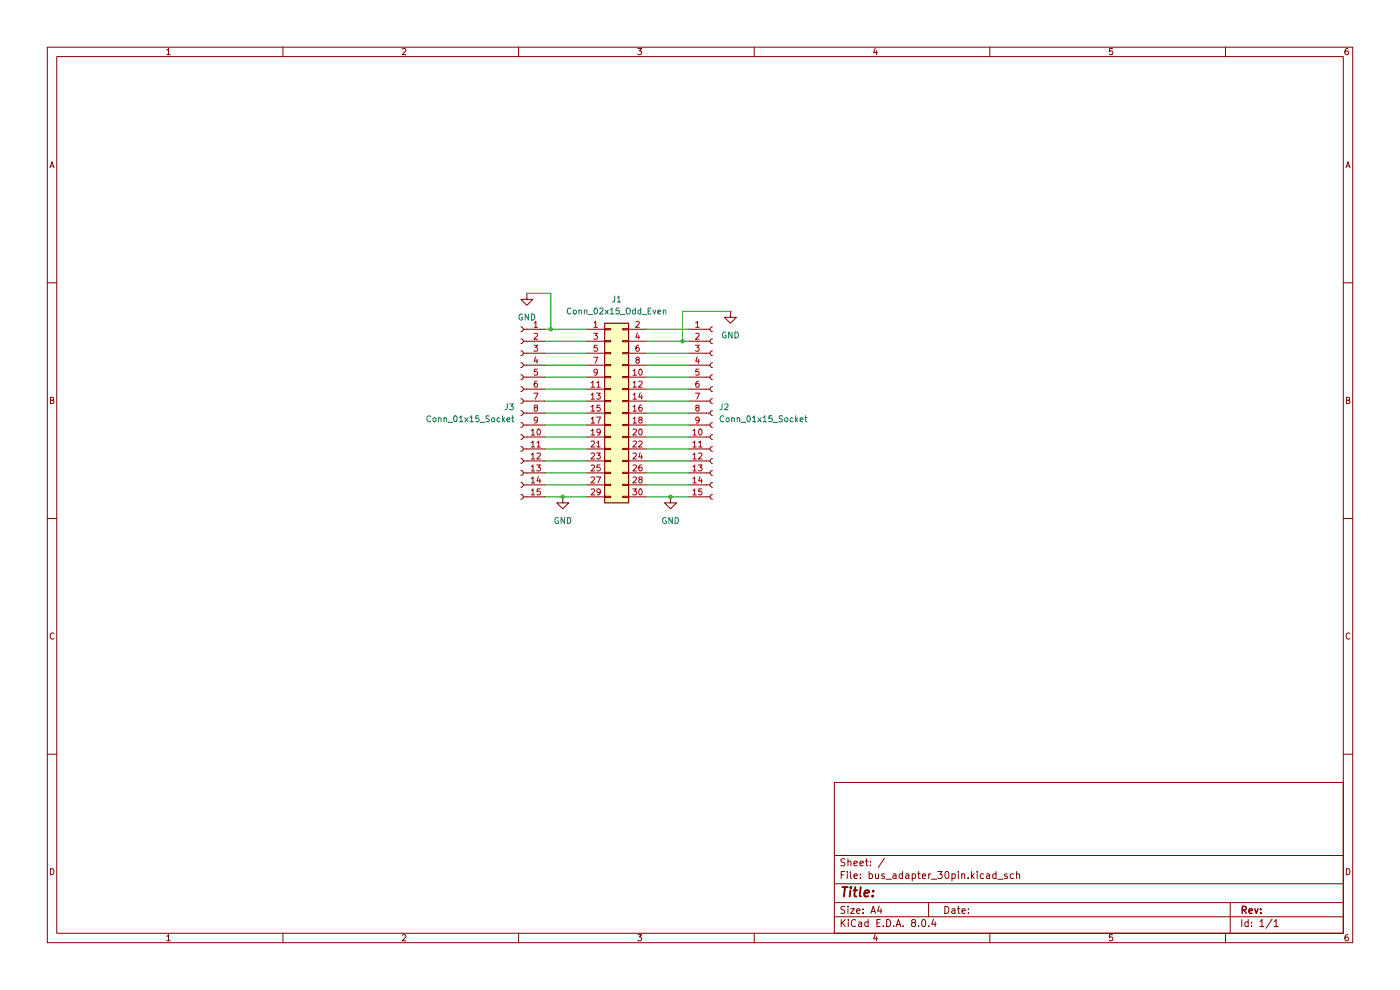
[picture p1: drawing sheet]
(kicad_sch
 (version 20231120)
 (generator "eeschema")
 (generator_version "8.0")
 (paper "A4")
 (lib_symbols
  (symbol "Connector:Conn_01x15_Socket"
   (pin_names
    (offset 1.016) hide) (exclude_from_sim no) (in_bom yes) (on_board yes)
   (property "Reference" "J" (at 0 20.32 0) (effects (font (size 1.27 1.27))))
   (property "Value" "Conn_01x15_Socket" (at 0 -20.32 0) (effects (font (size 1.27 1.27))))
   (property "Footprint" "" (at 0 0 0) (effects (font (size 1.27 1.27)) (hide yes)))
   (property "Datasheet" "~" (at 0 0 0) (effects (font (size 1.27 1.27)) (hide yes)))
   (property "Description" "Generic connector, single row, 01x15, script generated" (at 0 0 0) (effects (font (size 1.27 1.27)) (hide yes)))
   (property "ki_locked" "" (at 0 0 0) (effects (font (size 1.27 1.27))))
   (symbol "Conn_01x15_Socket_1_1"
    (arc (start 0 -17.272) (mid -0.5058 -17.78) (end 0 -18.288) (stroke (width 0.1524) (type default)) (fill (type none)))
    (arc (start 0 -14.732) (mid -0.5058 -15.24) (end 0 -15.748) (stroke (width 0.1524) (type default)) (fill (type none)))
    (arc (start 0 -12.192) (mid -0.5058 -12.7) (end 0 -13.208) (stroke (width 0.1524) (type default)) (fill (type none)))
    (arc (start 0 -9.652) (mid -0.5058 -10.16) (end 0 -10.668) (stroke (width 0.1524) (type default)) (fill (type none)))
    (arc (start 0 -7.112) (mid -0.5058 -7.62) (end 0 -8.128) (stroke (width 0.1524) (type default)) (fill (type none)))
    (arc (start 0 -4.572) (mid -0.5058 -5.08) (end 0 -5.588) (stroke (width 0.1524) (type default)) (fill (type none)))
    (arc (start 0 -2.032) (mid -0.5058 -2.54) (end 0 -3.048) (stroke (width 0.1524) (type default)) (fill (type none)))
    (polyline (pts (xy -1.27 -17.78) (xy -0.508 -17.78)) (stroke (width 0.1524) (type default)) (fill (type none)))
    (polyline (pts (xy -1.27 -15.24) (xy -0.508 -15.24)) (stroke (width 0.1524) (type default)) (fill (type none)))
    (polyline (pts (xy -1.27 -12.7) (xy -0.508 -12.7)) (stroke (width 0.1524) (type default)) (fill (type none)))
    (polyline (pts (xy -1.27 -10.16) (xy -0.508 -10.16)) (stroke (width 0.1524) (type default)) (fill (type none)))
    (polyline (pts (xy -1.27 -7.62) (xy -0.508 -7.62)) (stroke (width 0.1524) (type default)) (fill (type none)))
    (polyline (pts (xy -1.27 -5.08) (xy -0.508 -5.08)) (stroke (width 0.1524) (type default)) (fill (type none)))
    (polyline (pts (xy -1.27 -2.54) (xy -0.508 -2.54)) (stroke (width 0.1524) (type default)) (fill (type none)))
    (polyline (pts (xy -1.27 0) (xy -0.508 0)) (stroke (width 0.1524) (type default)) (fill (type none)))
    (polyline (pts (xy -1.27 2.54) (xy -0.508 2.54)) (stroke (width 0.1524) (type default)) (fill (type none)))
    (polyline (pts (xy -1.27 5.08) (xy -0.508 5.08)) (stroke (width 0.1524) (type default)) (fill (type none)))
    (polyline (pts (xy -1.27 7.62) (xy -0.508 7.62)) (stroke (width 0.1524) (type default)) (fill (type none)))
    (polyline (pts (xy -1.27 10.16) (xy -0.508 10.16)) (stroke (width 0.1524) (type default)) (fill (type none)))
    (polyline (pts (xy -1.27 12.7) (xy -0.508 12.7)) (stroke (width 0.1524) (type default)) (fill (type none)))
    (polyline (pts (xy -1.27 15.24) (xy -0.508 15.24)) (stroke (width 0.1524) (type default)) (fill (type none)))
    (polyline (pts (xy -1.27 17.78) (xy -0.508 17.78)) (stroke (width 0.1524) (type default)) (fill (type none)))
    (arc (start 0 0.508) (mid -0.5058 0) (end 0 -0.508) (stroke (width 0.1524) (type default)) (fill (type none)))
    (arc (start 0 3.048) (mid -0.5058 2.54) (end 0 2.032) (stroke (width 0.1524) (type default)) (fill (type none)))
    (arc (start 0 5.588) (mid -0.5058 5.08) (end 0 4.572) (stroke (width 0.1524) (type default)) (fill (type none)))
    (arc (start 0 8.128) (mid -0.5058 7.62) (end 0 7.112) (stroke (width 0.1524) (type default)) (fill (type none)))
    (arc (start 0 10.668) (mid -0.5058 10.16) (end 0 9.652) (stroke (width 0.1524) (type default)) (fill (type none)))
    (arc (start 0 13.208) (mid -0.5058 12.7) (end 0 12.192) (stroke (width 0.1524) (type default)) (fill (type none)))
    (arc (start 0 15.748) (mid -0.5058 15.24) (end 0 14.732) (stroke (width 0.1524) (type default)) (fill (type none)))
    (arc (start 0 18.288) (mid -0.5058 17.78) (end 0 17.272) (stroke (width 0.1524) (type default)) (fill (type none)))
    (pin passive line (at -5.08 17.78 0) (length 3.81) (name "Pin_1" (effects (font (size 1.27 1.27)))) (number "1" (effects (font (size 1.27 1.27)))))
    (pin passive line (at -5.08 -5.08 0) (length 3.81) (name "Pin_10" (effects (font (size 1.27 1.27)))) (number "10" (effects (font (size 1.27 1.27)))))
    (pin passive line (at -5.08 -7.62 0) (length 3.81) (name "Pin_11" (effects (font (size 1.27 1.27)))) (number "11" (effects (font (size 1.27 1.27)))))
    (pin passive line (at -5.08 -10.16 0) (length 3.81) (name "Pin_12" (effects (font (size 1.27 1.27)))) (number "12" (effects (font (size 1.27 1.27)))))
    (pin passive line (at -5.08 -12.7 0) (length 3.81) (name "Pin_13" (effects (font (size 1.27 1.27)))) (number "13" (effects (font (size 1.27 1.27)))))
    (pin passive line (at -5.08 -15.24 0) (length 3.81) (name "Pin_14" (effects (font (size 1.27 1.27)))) (number "14" (effects (font (size 1.27 1.27)))))
    (pin passive line (at -5.08 -17.78 0) (length 3.81) (name "Pin_15" (effects (font (size 1.27 1.27)))) (number "15" (effects (font (size 1.27 1.27)))))
    (pin passive line (at -5.08 15.24 0) (length 3.81) (name "Pin_2" (effects (font (size 1.27 1.27)))) (number "2" (effects (font (size 1.27 1.27)))))
    (pin passive line (at -5.08 12.7 0) (length 3.81) (name "Pin_3" (effects (font (size 1.27 1.27)))) (number "3" (effects (font (size 1.27 1.27)))))
    (pin passive line (at -5.08 10.16 0) (length 3.81) (name "Pin_4" (effects (font (size 1.27 1.27)))) (number "4" (effects (font (size 1.27 1.27)))))
    (pin passive line (at -5.08 7.62 0) (length 3.81) (name "Pin_5" (effects (font (size 1.27 1.27)))) (number "5" (effects (font (size 1.27 1.27)))))
    (pin passive line (at -5.08 5.08 0) (length 3.81) (name "Pin_6" (effects (font (size 1.27 1.27)))) (number "6" (effects (font (size 1.27 1.27)))))
    (pin passive line (at -5.08 2.54 0) (length 3.81) (name "Pin_7" (effects (font (size 1.27 1.27)))) (number "7" (effects (font (size 1.27 1.27)))))
    (pin passive line (at -5.08 0 0) (length 3.81) (name "Pin_8" (effects (font (size 1.27 1.27)))) (number "8" (effects (font (size 1.27 1.27)))))
    (pin passive line (at -5.08 -2.54 0) (length 3.81) (name "Pin_9" (effects (font (size 1.27 1.27)))) (number "9" (effects (font (size 1.27 1.27)))))))
  (symbol "Connector_Generic:Conn_02x15_Odd_Even"
   (pin_names
    (offset 1.016) hide) (exclude_from_sim no) (in_bom yes) (on_board yes)
   (property "Reference" "J" (at 1.27 20.32 0) (effects (font (size 1.27 1.27))))
   (property "Value" "Conn_02x15_Odd_Even" (at 1.27 -20.32 0) (effects (font (size 1.27 1.27))))
   (property "Footprint" "" (at 0 0 0) (effects (font (size 1.27 1.27)) (hide yes)))
   (property "Datasheet" "~" (at 0 0 0) (effects (font (size 1.27 1.27)) (hide yes)))
   (property "Description" "Generic connector, double row, 02x15, odd/even pin numbering scheme (row 1 odd numbers, row 2 even numbers), script generated (kicad-library-utils/schlib/autogen/connector/)" (at 0 0 0) (effects (font (size 1.27 1.27)) (hide yes)))
   (symbol "Conn_02x15_Odd_Even_1_1"
    (rectangle (start -1.27 -17.653) (end 0 -17.907) (stroke (width 0.1524) (type default)) (fill (type none)))
    (rectangle (start -1.27 -15.113) (end 0 -15.367) (stroke (width 0.1524) (type default)) (fill (type none)))
    (rectangle (start -1.27 -12.573) (end 0 -12.827) (stroke (width 0.1524) (type default)) (fill (type none)))
    (rectangle (start -1.27 -10.033) (end 0 -10.287) (stroke (width 0.1524) (type default)) (fill (type none)))
    (rectangle (start -1.27 -7.493) (end 0 -7.747) (stroke (width 0.1524) (type default)) (fill (type none)))
    (rectangle (start -1.27 -4.953) (end 0 -5.207) (stroke (width 0.1524) (type default)) (fill (type none)))
    (rectangle (start -1.27 -2.413) (end 0 -2.667) (stroke (width 0.1524) (type default)) (fill (type none)))
    (rectangle (start -1.27 0.127) (end 0 -0.127) (stroke (width 0.1524) (type default)) (fill (type none)))
    (rectangle (start -1.27 2.667) (end 0 2.413) (stroke (width 0.1524) (type default)) (fill (type none)))
    (rectangle (start -1.27 5.207) (end 0 4.953) (stroke (width 0.1524) (type default)) (fill (type none)))
    (rectangle (start -1.27 7.747) (end 0 7.493) (stroke (width 0.1524) (type default)) (fill (type none)))
    (rectangle (start -1.27 10.287) (end 0 10.033) (stroke (width 0.1524) (type default)) (fill (type none)))
    (rectangle (start -1.27 12.827) (end 0 12.573) (stroke (width 0.1524) (type default)) (fill (type none)))
    (rectangle (start -1.27 15.367) (end 0 15.113) (stroke (width 0.1524) (type default)) (fill (type none)))
    (rectangle (start -1.27 17.907) (end 0 17.653) (stroke (width 0.1524) (type default)) (fill (type none)))
    (rectangle (start -1.27 19.05) (end 3.81 -19.05) (stroke (width 0.254) (type default)) (fill (type background)))
    (rectangle (start 3.81 -17.653) (end 2.54 -17.907) (stroke (width 0.1524) (type default)) (fill (type none)))
    (rectangle (start 3.81 -15.113) (end 2.54 -15.367) (stroke (width 0.1524) (type default)) (fill (type none)))
    (rectangle (start 3.81 -12.573) (end 2.54 -12.827) (stroke (width 0.1524) (type default)) (fill (type none)))
    (rectangle (start 3.81 -10.033) (end 2.54 -10.287) (stroke (width 0.1524) (type default)) (fill (type none)))
    (rectangle (start 3.81 -7.493) (end 2.54 -7.747) (stroke (width 0.1524) (type default)) (fill (type none)))
    (rectangle (start 3.81 -4.953) (end 2.54 -5.207) (stroke (width 0.1524) (type default)) (fill (type none)))
    (rectangle (start 3.81 -2.413) (end 2.54 -2.667) (stroke (width 0.1524) (type default)) (fill (type none)))
    (rectangle (start 3.81 0.127) (end 2.54 -0.127) (stroke (width 0.1524) (type default)) (fill (type none)))
    (rectangle (start 3.81 2.667) (end 2.54 2.413) (stroke (width 0.1524) (type default)) (fill (type none)))
    (rectangle (start 3.81 5.207) (end 2.54 4.953) (stroke (width 0.1524) (type default)) (fill (type none)))
    (rectangle (start 3.81 7.747) (end 2.54 7.493) (stroke (width 0.1524) (type default)) (fill (type none)))
    (rectangle (start 3.81 10.287) (end 2.54 10.033) (stroke (width 0.1524) (type default)) (fill (type none)))
    (rectangle (start 3.81 12.827) (end 2.54 12.573) (stroke (width 0.1524) (type default)) (fill (type none)))
    (rectangle (start 3.81 15.367) (end 2.54 15.113) (stroke (width 0.1524) (type default)) (fill (type none)))
    (rectangle (start 3.81 17.907) (end 2.54 17.653) (stroke (width 0.1524) (type default)) (fill (type none)))
    (pin passive line (at -5.08 17.78 0) (length 3.81) (name "Pin_1" (effects (font (size 1.27 1.27)))) (number "1" (effects (font (size 1.27 1.27)))))
    (pin passive line (at 7.62 7.62 180) (length 3.81) (name "Pin_10" (effects (font (size 1.27 1.27)))) (number "10" (effects (font (size 1.27 1.27)))))
    (pin passive line (at -5.08 5.08 0) (length 3.81) (name "Pin_11" (effects (font (size 1.27 1.27)))) (number "11" (effects (font (size 1.27 1.27)))))
    (pin passive line (at 7.62 5.08 180) (length 3.81) (name "Pin_12" (effects (font (size 1.27 1.27)))) (number "12" (effects (font (size 1.27 1.27)))))
    (pin passive line (at -5.08 2.54 0) (length 3.81) (name "Pin_13" (effects (font (size 1.27 1.27)))) (number "13" (effects (font (size 1.27 1.27)))))
    (pin passive line (at 7.62 2.54 180) (length 3.81) (name "Pin_14" (effects (font (size 1.27 1.27)))) (number "14" (effects (font (size 1.27 1.27)))))
    (pin passive line (at -5.08 0 0) (length 3.81) (name "Pin_15" (effects (font (size 1.27 1.27)))) (number "15" (effects (font (size 1.27 1.27)))))
    (pin passive line (at 7.62 0 180) (length 3.81) (name "Pin_16" (effects (font (size 1.27 1.27)))) (number "16" (effects (font (size 1.27 1.27)))))
    (pin passive line (at -5.08 -2.54 0) (length 3.81) (name "Pin_17" (effects (font (size 1.27 1.27)))) (number "17" (effects (font (size 1.27 1.27)))))
    (pin passive line (at 7.62 -2.54 180) (length 3.81) (name "Pin_18" (effects (font (size 1.27 1.27)))) (number "18" (effects (font (size 1.27 1.27)))))
    (pin passive line (at -5.08 -5.08 0) (length 3.81) (name "Pin_19" (effects (font (size 1.27 1.27)))) (number "19" (effects (font (size 1.27 1.27)))))
    (pin passive line (at 7.62 17.78 180) (length 3.81) (name "Pin_2" (effects (font (size 1.27 1.27)))) (number "2" (effects (font (size 1.27 1.27)))))
    (pin passive line (at 7.62 -5.08 180) (length 3.81) (name "Pin_20" (effects (font (size 1.27 1.27)))) (number "20" (effects (font (size 1.27 1.27)))))
    (pin passive line (at -5.08 -7.62 0) (length 3.81) (name "Pin_21" (effects (font (size 1.27 1.27)))) (number "21" (effects (font (size 1.27 1.27)))))
    (pin passive line (at 7.62 -7.62 180) (length 3.81) (name "Pin_22" (effects (font (size 1.27 1.27)))) (number "22" (effects (font (size 1.27 1.27)))))
    (pin passive line (at -5.08 -10.16 0) (length 3.81) (name "Pin_23" (effects (font (size 1.27 1.27)))) (number "23" (effects (font (size 1.27 1.27)))))
    (pin passive line (at 7.62 -10.16 180) (length 3.81) (name "Pin_24" (effects (font (size 1.27 1.27)))) (number "24" (effects (font (size 1.27 1.27)))))
    (pin passive line (at -5.08 -12.7 0) (length 3.81) (name "Pin_25" (effects (font (size 1.27 1.27)))) (number "25" (effects (font (size 1.27 1.27)))))
    (pin passive line (at 7.62 -12.7 180) (length 3.81) (name "Pin_26" (effects (font (size 1.27 1.27)))) (number "26" (effects (font (size 1.27 1.27)))))
    (pin passive line (at -5.08 -15.24 0) (length 3.81) (name "Pin_27" (effects (font (size 1.27 1.27)))) (number "27" (effects (font (size 1.27 1.27)))))
    (pin passive line (at 7.62 -15.24 180) (length 3.81) (name "Pin_28" (effects (font (size 1.27 1.27)))) (number "28" (effects (font (size 1.27 1.27)))))
    (pin passive line (at -5.08 -17.78 0) (length 3.81) (name "Pin_29" (effects (font (size 1.27 1.27)))) (number "29" (effects (font (size 1.27 1.27)))))
    (pin passive line (at -5.08 15.24 0) (length 3.81) (name "Pin_3" (effects (font (size 1.27 1.27)))) (number "3" (effects (font (size 1.27 1.27)))))
    (pin passive line (at 7.62 -17.78 180) (length 3.81) (name "Pin_30" (effects (font (size 1.27 1.27)))) (number "30" (effects (font (size 1.27 1.27)))))
    (pin passive line (at 7.62 15.24 180) (length 3.81) (name "Pin_4" (effects (font (size 1.27 1.27)))) (number "4" (effects (font (size 1.27 1.27)))))
    (pin passive line (at -5.08 12.7 0) (length 3.81) (name "Pin_5" (effects (font (size 1.27 1.27)))) (number "5" (effects (font (size 1.27 1.27)))))
    (pin passive line (at 7.62 12.7 180) (length 3.81) (name "Pin_6" (effects (font (size 1.27 1.27)))) (number "6" (effects (font (size 1.27 1.27)))))
    (pin passive line (at -5.08 10.16 0) (length 3.81) (name "Pin_7" (effects (font (size 1.27 1.27)))) (number "7" (effects (font (size 1.27 1.27)))))
    (pin passive line (at 7.62 10.16 180) (length 3.81) (name "Pin_8" (effects (font (size 1.27 1.27)))) (number "8" (effects (font (size 1.27 1.27)))))
    (pin passive line (at -5.08 7.62 0) (length 3.81) (name "Pin_9" (effects (font (size 1.27 1.27)))) (number "9" (effects (font (size 1.27 1.27)))))))
  (symbol "power:GND"
   (power)
   (pin_numbers hide)
   (pin_names
    (offset 0) hide) (exclude_from_sim no) (in_bom yes) (on_board yes)
   (property "Reference" "#PWR" (at 0 -6.35 0) (effects (font (size 1.27 1.27)) (hide yes)))
   (property "Value" "GND" (at 0 -3.81 0) (effects (font (size 1.27 1.27))))
   (property "Footprint" "" (at 0 0 0) (effects (font (size 1.27 1.27)) (hide yes)))
   (property "Datasheet" "" (at 0 0 0) (effects (font (size 1.27 1.27)) (hide yes)))
   (property "Description" "Power symbol creates a global label with name \"GND\" , ground" (at 0 0 0) (effects (font (size 1.27 1.27)) (hide yes)))
   (symbol "GND_0_1"
    (polyline (pts (xy 0 0) (xy 0 -1.27) (xy 1.27 -1.27) (xy 0 -2.54) (xy -1.27 -1.27) (xy 0 -1.27)) (stroke (width 0) (type default)) (fill (type none))))
   (symbol "GND_1_1"
    (pin power_in line (at 0 0 270) (length 0) (name "~" (effects (font (size 1.27 1.27)))) (number "1" (effects (font (size 1.27 1.27))))))))
 (junction
  (at 116.84 69.85)
  (diameter 0)
  (color 0 0 0 0))
 (junction
  (at 142.24 105.41)
  (diameter 0)
  (color 0 0 0 0))
 (junction
  (at 144.78 72.39)
  (diameter 0)
  (color 0 0 0 0))
 (junction
  (at 119.38 105.41)
  (diameter 0)
  (color 0 0 0 0))
 (wire
  (pts (xy 144.78 66.04) (xy 154.94 66.04))
  (stroke (width 0) (type default)))
 (wire
  (pts (xy 146.05 90.17) (xy 137.16 90.17))
  (stroke (width 0) (type default)))
 (wire
  (pts (xy 115.57 74.93) (xy 124.46 74.93))
  (stroke (width 0) (type default)))
 (wire
  (pts (xy 115.57 97.79) (xy 124.46 97.79))
  (stroke (width 0) (type default)))
 (wire
  (pts (xy 115.57 77.47) (xy 124.46 77.47))
  (stroke (width 0) (type default)))
 (wire
  (pts (xy 115.57 85.09) (xy 124.46 85.09))
  (stroke (width 0) (type default)))
 (wire
  (pts (xy 115.57 100.33) (xy 124.46 100.33))
  (stroke (width 0) (type default)))
 (wire
  (pts (xy 144.78 72.39) (xy 137.16 72.39))
  (stroke (width 0) (type default)))
 (wire
  (pts (xy 146.05 87.63) (xy 137.16 87.63))
  (stroke (width 0) (type default)))
 (wire
  (pts (xy 142.24 105.41) (xy 137.16 105.41))
  (stroke (width 0) (type default)))
 (wire
  (pts (xy 116.84 62.23) (xy 111.76 62.23))
  (stroke (width 0) (type default)))
 (wire
  (pts (xy 119.38 105.41) (xy 124.46 105.41))
  (stroke (width 0) (type default)))
 (wire
  (pts (xy 146.05 72.39) (xy 144.78 72.39))
  (stroke (width 0) (type default)))
 (wire
  (pts (xy 115.57 72.39) (xy 124.46 72.39))
  (stroke (width 0) (type default)))
 (wire
  (pts (xy 146.05 100.33) (xy 137.16 100.33))
  (stroke (width 0) (type default)))
 (wire
  (pts (xy 146.05 80.01) (xy 137.16 80.01))
  (stroke (width 0) (type default)))
 (wire
  (pts (xy 146.05 82.55) (xy 137.16 82.55))
  (stroke (width 0) (type default)))
 (wire
  (pts (xy 146.05 95.25) (xy 137.16 95.25))
  (stroke (width 0) (type default)))
 (wire
  (pts (xy 115.57 95.25) (xy 124.46 95.25))
  (stroke (width 0) (type default)))
 (wire
  (pts (xy 146.05 77.47) (xy 137.16 77.47))
  (stroke (width 0) (type default)))
 (wire
  (pts (xy 115.57 102.87) (xy 124.46 102.87))
  (stroke (width 0) (type default)))
 (wire
  (pts (xy 115.57 69.85) (xy 116.84 69.85))
  (stroke (width 0) (type default)))
 (wire
  (pts (xy 115.57 105.41) (xy 119.38 105.41))
  (stroke (width 0) (type default)))
 (wire
  (pts (xy 146.05 85.09) (xy 137.16 85.09))
  (stroke (width 0) (type default)))
 (wire
  (pts (xy 144.78 72.39) (xy 144.78 66.04))
  (stroke (width 0) (type default)))
 (wire
  (pts (xy 115.57 90.17) (xy 124.46 90.17))
  (stroke (width 0) (type default)))
 (wire
  (pts (xy 116.84 69.85) (xy 116.84 62.23))
  (stroke (width 0) (type default)))
 (wire
  (pts (xy 146.05 105.41) (xy 142.24 105.41))
  (stroke (width 0) (type default)))
 (wire
  (pts (xy 146.05 92.71) (xy 137.16 92.71))
  (stroke (width 0) (type default)))
 (wire
  (pts (xy 115.57 80.01) (xy 124.46 80.01))
  (stroke (width 0) (type default)))
 (wire
  (pts (xy 146.05 74.93) (xy 137.16 74.93))
  (stroke (width 0) (type default)))
 (wire
  (pts (xy 146.05 69.85) (xy 137.16 69.85))
  (stroke (width 0) (type default)))
 (wire
  (pts (xy 146.05 97.79) (xy 137.16 97.79))
  (stroke (width 0) (type default)))
 (wire
  (pts (xy 116.84 69.85) (xy 124.46 69.85))
  (stroke (width 0) (type default)))
 (wire
  (pts (xy 115.57 87.63) (xy 124.46 87.63))
  (stroke (width 0) (type default)))
 (wire
  (pts (xy 115.57 82.55) (xy 124.46 82.55))
  (stroke (width 0) (type default)))
 (wire
  (pts (xy 115.57 92.71) (xy 124.46 92.71))
  (stroke (width 0) (type default)))
 (wire
  (pts (xy 146.05 102.87) (xy 137.16 102.87))
  (stroke (width 0) (type default)))
 (symbol
  (lib_id "power:GND")
  (at 142.24 105.41 0)
  (unit 1)
  (exclude_from_sim no)
  (in_bom yes)
  (on_board yes)
  (dnp no)
  (fields_autoplaced yes)
  (property "Reference" "#PWR01" (at 142.24 111.76 0) (effects (font (size 1.27 1.27)) (hide yes)))
  (property "Value" "GND" (at 142.24 110.49 0) (effects (font (size 1.27 1.27))))
  (property "Footprint" "" (at 142.24 105.41 0) (effects (font (size 1.27 1.27)) (hide yes)))
  (property "Datasheet" "" (at 142.24 105.41 0) (effects (font (size 1.27 1.27)) (hide yes)))
  (property "Description" "Power symbol creates a global label with name \"GND\" , ground" (at 142.24 105.41 0) (effects (font (size 1.27 1.27)) (hide yes)))
  (pin "1"))
 (symbol
  (lib_id "Connector_Generic:Conn_02x15_Odd_Even")
  (at 129.54 87.63 0)
  (unit 1)
  (exclude_from_sim no)
  (in_bom yes)
  (on_board yes)
  (dnp no)
  (fields_autoplaced yes)
  (property "Reference" "J1" (at 130.81 63.5 0) (effects (font (size 1.27 1.27))))
  (property "Value" "Conn_02x15_Odd_Even" (at 130.81 66.04 0) (effects (font (size 1.27 1.27))))
  (property "Footprint" "Connector_PinHeader_1.27mm:PinHeader_2x15_P1.27mm_Vertical_SMD" (at 129.54 87.63 0) (effects (font (size 1.27 1.27)) (hide yes)))
  (property "Datasheet" "~" (at 129.54 87.63 0) (effects (font (size 1.27 1.27)) (hide yes)))
  (property "Description" "Generic connector, double row, 02x15, odd/even pin numbering scheme (row 1 odd numbers, row 2 even numbers), script generated (kicad-library-utils/schlib/autogen/connector/)" (at 129.54 87.63 0) (effects (font (size 1.27 1.27)) (hide yes)))
  (pin "23")
  (pin "7")
  (pin "19")
  (pin "16")
  (pin "20")
  (pin "26")
  (pin "2")
  (pin "8")
  (pin "3")
  (pin "21")
  (pin "24")
  (pin "29")
  (pin "9")
  (pin "14")
  (pin "30")
  (pin "4")
  (pin "6")
  (pin "5")
  (pin "18")
  (pin "25")
  (pin "28")
  (pin "17")
  (pin "27")
  (pin "12")
  (pin "11")
  (pin "13")
  (pin "22")
  (pin "15")
  (pin "10")
  (pin "1"))
 (symbol
  (lib_id "power:GND")
  (at 154.94 66.04 0)
  (unit 1)
  (exclude_from_sim no)
  (in_bom yes)
  (on_board yes)
  (dnp no)
  (fields_autoplaced yes)
  (property "Reference" "#PWR03" (at 154.94 72.39 0) (effects (font (size 1.27 1.27)) (hide yes)))
  (property "Value" "GND" (at 154.94 71.12 0) (effects (font (size 1.27 1.27))))
  (property "Footprint" "" (at 154.94 66.04 0) (effects (font (size 1.27 1.27)) (hide yes)))
  (property "Datasheet" "" (at 154.94 66.04 0) (effects (font (size 1.27 1.27)) (hide yes)))
  (property "Description" "Power symbol creates a global label with name \"GND\" , ground" (at 154.94 66.04 0) (effects (font (size 1.27 1.27)) (hide yes)))
  (pin "1"))
 (symbol
  (lib_id "Connector:Conn_01x15_Socket")
  (at 151.13 87.63 0)
  (unit 1)
  (exclude_from_sim no)
  (in_bom yes)
  (on_board yes)
  (dnp no)
  (fields_autoplaced yes)
  (property "Reference" "J2" (at 152.4 86.3599 0) (effects (font (size 1.27 1.27)) (justify left)))
  (property "Value" "Conn_01x15_Socket" (at 152.4 88.8999 0) (effects (font (size 1.27 1.27)) (justify left)))
  (property "Footprint" "Connector_PinHeader_2.54mm:PinHeader_1x15_P2.54mm_Vertical" (at 151.13 87.63 0) (effects (font (size 1.27 1.27)) (hide yes)))
  (property "Datasheet" "~" (at 151.13 87.63 0) (effects (font (size 1.27 1.27)) (hide yes)))
  (property "Description" "Generic connector, single row, 01x15, script generated" (at 151.13 87.63 0) (effects (font (size 1.27 1.27)) (hide yes)))
  (pin "15")
  (pin "7")
  (pin "6")
  (pin "9")
  (pin "11")
  (pin "14")
  (pin "12")
  (pin "4")
  (pin "8")
  (pin "13")
  (pin "5")
  (pin "3")
  (pin "1")
  (pin "2")
  (pin "10"))
 (symbol
  (lib_id "power:GND")
  (at 111.76 62.23 0)
  (unit 1)
  (exclude_from_sim no)
  (in_bom yes)
  (on_board yes)
  (dnp no)
  (fields_autoplaced yes)
  (property "Reference" "#PWR04" (at 111.76 68.58 0) (effects (font (size 1.27 1.27)) (hide yes)))
  (property "Value" "GND" (at 111.76 67.31 0) (effects (font (size 1.27 1.27))))
  (property "Footprint" "" (at 111.76 62.23 0) (effects (font (size 1.27 1.27)) (hide yes)))
  (property "Datasheet" "" (at 111.76 62.23 0) (effects (font (size 1.27 1.27)) (hide yes)))
  (property "Description" "Power symbol creates a global label with name \"GND\" , ground" (at 111.76 62.23 0) (effects (font (size 1.27 1.27)) (hide yes)))
  (pin "1"))
 (symbol
  (lib_id "power:GND")
  (at 119.38 105.41 0)
  (unit 1)
  (exclude_from_sim no)
  (in_bom yes)
  (on_board yes)
  (dnp no)
  (fields_autoplaced yes)
  (property "Reference" "#PWR02" (at 119.38 111.76 0) (effects (font (size 1.27 1.27)) (hide yes)))
  (property "Value" "GND" (at 119.38 110.49 0) (effects (font (size 1.27 1.27))))
  (property "Footprint" "" (at 119.38 105.41 0) (effects (font (size 1.27 1.27)) (hide yes)))
  (property "Datasheet" "" (at 119.38 105.41 0) (effects (font (size 1.27 1.27)) (hide yes)))
  (property "Description" "Power symbol creates a global label with name \"GND\" , ground" (at 119.38 105.41 0) (effects (font (size 1.27 1.27)) (hide yes)))
  (pin "1"))
 (symbol
  (lib_id "Connector:Conn_01x15_Socket")
  (at 110.49 87.63 0)
  (mirror y)
  (unit 1)
  (exclude_from_sim no)
  (in_bom yes)
  (on_board yes)
  (dnp no)
  (property "Reference" "J3" (at 109.22 86.3599 0) (effects (font (size 1.27 1.27)) (justify left)))
  (property "Value" "Conn_01x15_Socket" (at 109.22 88.8999 0) (effects (font (size 1.27 1.27)) (justify left)))
  (property "Footprint" "Connector_PinHeader_2.54mm:PinHeader_1x15_P2.54mm_Vertical" (at 110.49 87.63 0) (effects (font (size 1.27 1.27)) (hide yes)))
  (property "Datasheet" "~" (at 110.49 87.63 0) (effects (font (size 1.27 1.27)) (hide yes)))
  (property "Description" "Generic connector, single row, 01x15, script generated" (at 110.49 87.63 0) (effects (font (size 1.27 1.27)) (hide yes)))
  (pin "15")
  (pin "7")
  (pin "6")
  (pin "9")
  (pin "11")
  (pin "14")
  (pin "12")
  (pin "4")
  (pin "8")
  (pin "13")
  (pin "5")
  (pin "3")
  (pin "1")
  (pin "2")
  (pin "10"))
 (sheet_instances
  (path ""
   (page "1"))))
